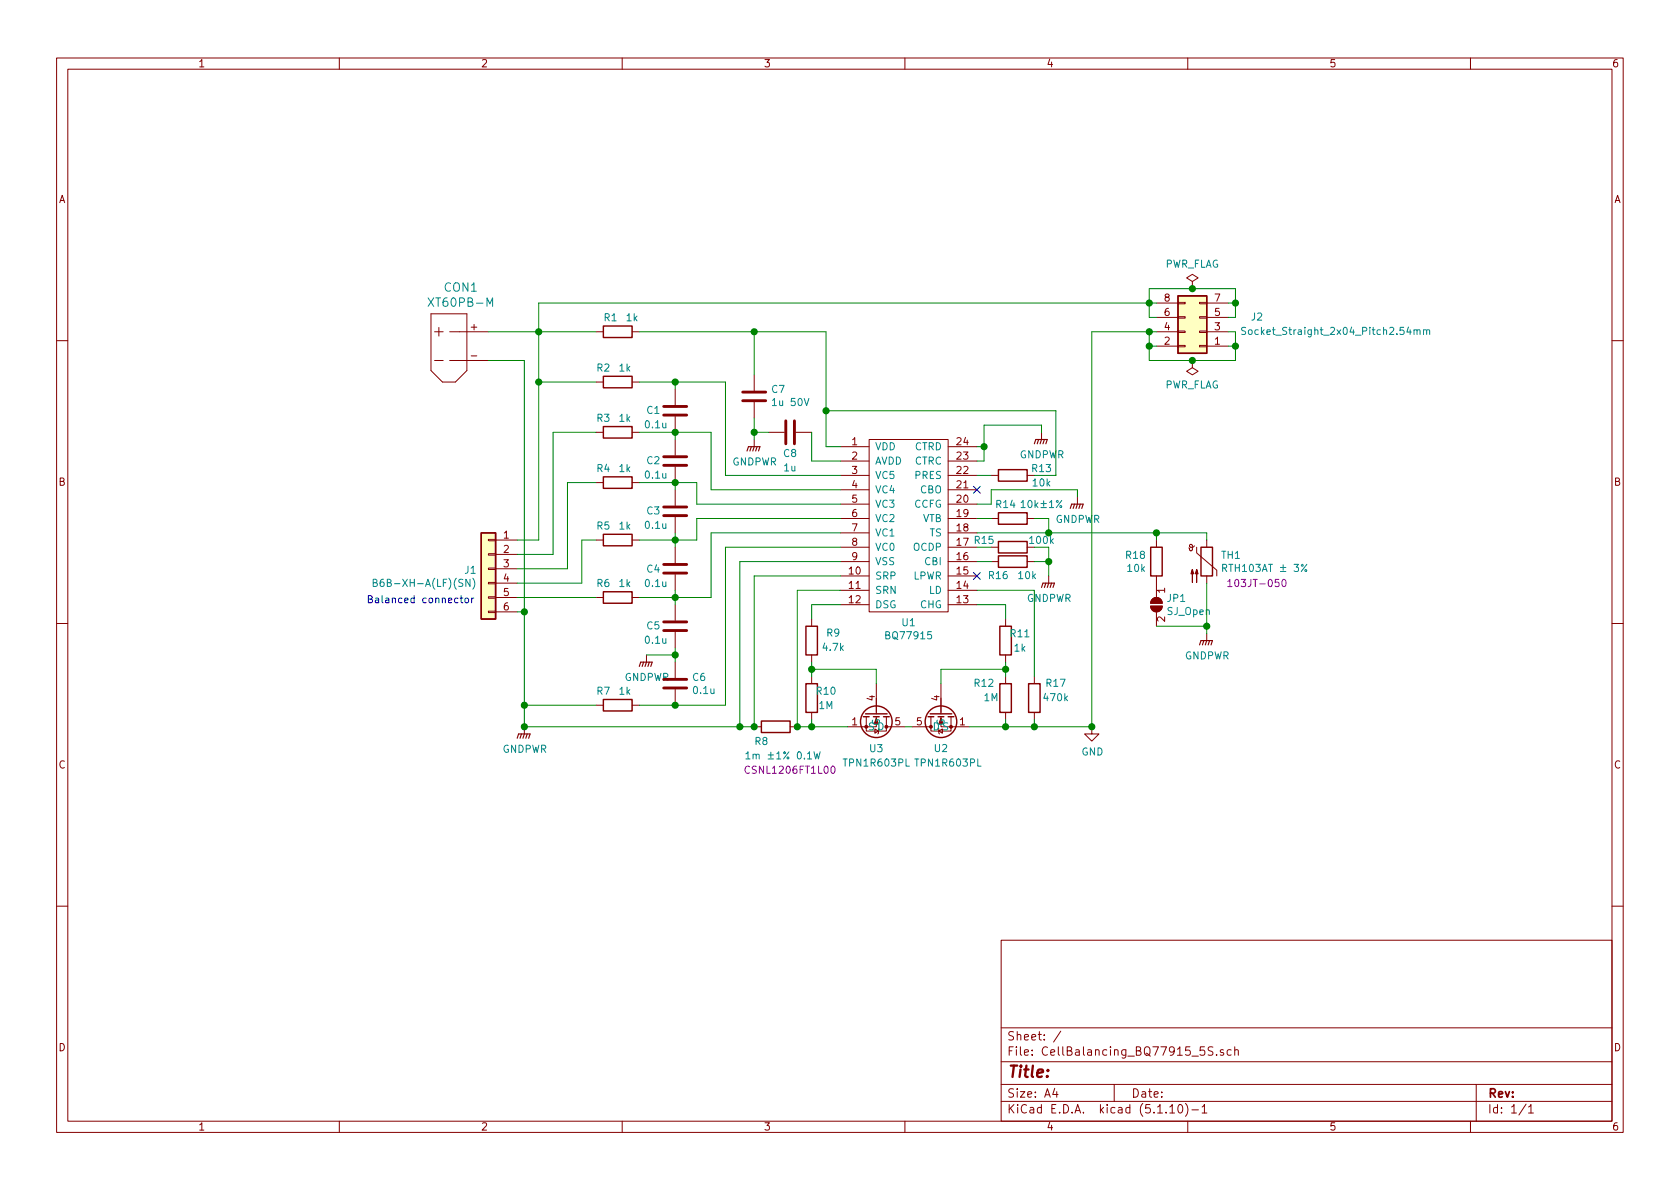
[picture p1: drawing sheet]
EESchema Schematic File Version 4
EELAYER 30 0
EELAYER END
$Descr A4 11693 8268
encoding utf-8
Sheet 1 1
Title ""
Date ""
Rev ""
Comp "Noriaki Nakagawa"
Comment1 ""
Comment2 ""
Comment3 ""
Comment4 ""
$EndDescr
$Comp
L BQ77915:BQ77915 U1
U 1 1
P 6350 3600
F 0 "U1" H 6325 2877 50  0000 C CNN
F 1 "BQ77915" H 6325 2786 50  0000 C CNN
F 2 "Housings_SSOP:TSSOP-24_4.4x7.8mm_Pitch0.65mm" H 6350 3550 50  0001 C CNN
F 3 "https://www.tij.co.jp/jp/lit/ds/symlink/bq77915.pdf?ts=1608529593303&ref_url=https%253A%252F%252Fwww.tij.co.jp%252Fproduct%252Fjp%252FBQ77915" H 6350 3550 50  0001 C CNN
F 4 "BQ7791504PW" H 6350 3600 50  0001 C CNN "#manf"
F 5 "https://www.digikey.jp/product-detail/ja/texas-instruments/BQ7791504PW/296-BQ7791504PW-ND/10434507" H 6350 3600 50  0001 C CNN "order_URL"
	1    6350 3600
	1    0    0    -1  
$EndComp
$Comp
L Device:R R1
U 1 1
P 4300 2300
F 0 "R1" V 4200 2250 50  0000 C CNN
F 1 "1k" V 4200 2400 50  0000 C CNN
F 2 "Resistors_SMD:R_0603" V 4230 2300 50  0001 C CNN
F 3 "~" H 4300 2300 50  0001 C CNN
F 4 "CRGCQ0603F1K0" V 4300 2300 50  0001 C CNN "#manf"
F 5 "https://www.digikey.jp/product-detail/ja/te-connectivity-passive-product/CRGCQ0603F1K0/A129688CT-ND/8577520" V 4300 2300 50  0001 C CNN "order_URL"
	1    4300 2300
	0    1    1    0   
$EndComp
$Comp
L Device:R R4
U 1 1
P 4300 3350
F 0 "R4" V 4200 3250 50  0000 C CNN
F 1 "1k" V 4200 3400 50  0000 C CNN
F 2 "Resistors_SMD:R_0603" V 4230 3350 50  0001 C CNN
F 3 "~" H 4300 3350 50  0001 C CNN
F 4 "CRGCQ0603F1K0" H 4300 3350 50  0001 C CNN "#manf"
F 5 "https://www.digikey.jp/product-detail/ja/te-connectivity-passive-product/CRGCQ0603F1K0/A129688CT-ND/8577520" H 4300 3350 50  0001 C CNN "order_URL"
	1    4300 3350
	0    1    1    0   
$EndComp
$Comp
L Device:R R5
U 1 1
P 4300 3750
F 0 "R5" V 4200 3650 50  0000 C CNN
F 1 "1k" V 4200 3800 50  0000 C CNN
F 2 "Resistors_SMD:R_0603" V 4230 3750 50  0001 C CNN
F 3 "~" H 4300 3750 50  0001 C CNN
F 4 "CRGCQ0603F1K0" H 4300 3750 50  0001 C CNN "#manf"
F 5 "https://www.digikey.jp/product-detail/ja/te-connectivity-passive-product/CRGCQ0603F1K0/A129688CT-ND/8577520" H 4300 3750 50  0001 C CNN "order_URL"
	1    4300 3750
	0    1    1    0   
$EndComp
$Comp
L Device:R R6
U 1 1
P 4300 4150
F 0 "R6" V 4200 4050 50  0000 C CNN
F 1 "1k" V 4200 4200 50  0000 C CNN
F 2 "Resistors_SMD:R_0603" V 4230 4150 50  0001 C CNN
F 3 "~" H 4300 4150 50  0001 C CNN
F 4 "CRGCQ0603F1K0" H 4300 4150 50  0001 C CNN "#manf"
F 5 "https://www.digikey.jp/product-detail/ja/te-connectivity-passive-product/CRGCQ0603F1K0/A129688CT-ND/8577520" H 4300 4150 50  0001 C CNN "order_URL"
	1    4300 4150
	0    1    1    0   
$EndComp
$Comp
L Device:R R7
U 1 1
P 4300 4900
F 0 "R7" V 4200 4800 50  0000 C CNN
F 1 "1k" V 4200 4950 50  0000 C CNN
F 2 "Resistors_SMD:R_0603" V 4230 4900 50  0001 C CNN
F 3 "~" H 4300 4900 50  0001 C CNN
F 4 "CRGCQ0603F1K0" H 4300 4900 50  0001 C CNN "#manf"
F 5 "https://www.digikey.jp/product-detail/ja/te-connectivity-passive-product/CRGCQ0603F1K0/A129688CT-ND/8577520" H 4300 4900 50  0001 C CNN "order_URL"
	1    4300 4900
	0    1    1    0   
$EndComp
$Comp
L Device:R R9
U 1 1
P 5650 4450
F 0 "R9" H 5500 4400 50  0000 C CNN
F 1 "4.7k" H 5500 4500 50  0000 C CNN
F 2 "Resistors_SMD:R_0603" V 5580 4450 50  0001 C CNN
F 3 "~" H 5650 4450 50  0001 C CNN
F 4 "ERJ-3EKF4701V" H 5650 4450 50  0001 C CNN "#manf"
F 5 "https://www.digikey.jp/product-detail/ja/panasonic-electronic-components/ERJ-3EKF4701V/P4-70KHCT-ND/1746782" H 5650 4450 50  0001 C CNN "order_URL"
	1    5650 4450
	-1   0    0    1   
$EndComp
$Comp
L Device:R R11
U 1 1
P 7000 4450
F 0 "R11" H 7100 4500 50  0000 C CNN
F 1 "1k" H 7100 4400 50  0000 C CNN
F 2 "Resistors_SMD:R_0603" V 6930 4450 50  0001 C CNN
F 3 "~" H 7000 4450 50  0001 C CNN
F 4 "CRGCQ0603F1K0" H 7000 4450 50  0001 C CNN "#manf"
F 5 "https://www.digikey.jp/product-detail/ja/te-connectivity-passive-product/CRGCQ0603F1K0/A129688CT-ND/8577520" H 7000 4450 50  0001 C CNN "order_URL"
	1    7000 4450
	1    0    0    -1  
$EndComp
$Comp
L Device:R R10
U 1 1
P 5650 4850
F 0 "R10" H 5750 4900 50  0000 C CNN
F 1 "1M" H 5750 4800 50  0000 C CNN
F 2 "Resistors_SMD:R_0603" V 5580 4850 50  0001 C CNN
F 3 "~" H 5650 4850 50  0001 C CNN
F 4 "CRGCQ0603J1M0" H 5650 4850 50  0001 C CNN "#manf"
F 5 "https://www.digikey.jp/product-detail/ja/te-connectivity-passive-product/CRGCQ0603J1M0/A130109CT-ND/8577941" H 5650 4850 50  0001 C CNN "order_URL"
	1    5650 4850
	1    0    0    -1  
$EndComp
$Comp
L Device:R R8
U 1 1
P 5400 5050
F 0 "R8" V 5500 4950 50  0000 C CNN
F 1 "1m ±1% 0.1W" V 5600 5100 50  0000 C CNN
F 2 "Resistors_SMD:R_1206" V 5330 5050 50  0001 C CNN
F 3 "https://www.seielect.com/catalog/sei-csnl.pdf" H 5400 5050 50  0001 C CNN
F 4 "CSNL1206FT1L00" V 5700 5150 50  0000 C CNN "#manf"
F 5 "https://www.digikey.jp/product-detail/ja/stackpole-electronics-inc/CSNL1206FT1L00/CSNL1206FT1L00CT-ND/1788120" V 5400 5050 50  0001 C CNN "order_URL"
	1    5400 5050
	0    1    1    0   
$EndComp
$Comp
L Device:R R13
U 1 1
P 7050 3300
F 0 "R13" V 7000 3500 50  0000 C CNN
F 1 "10k" V 7100 3500 50  0000 C CNN
F 2 "Resistors_SMD:R_0603" V 6980 3300 50  0001 C CNN
F 3 "~" H 7050 3300 50  0001 C CNN
F 4 "CRG0603F10K/10" H 7050 3300 50  0001 C CNN "#manf"
F 5 "https://www.digikey.jp/product-detail/ja/te-connectivity-passive-product/CRG0603F10K-10/A121523CT-ND/5246510" H 7050 3300 50  0001 C CNN "order_URL"
	1    7050 3300
	0    1    1    0   
$EndComp
$Comp
L Device:R R14
U 1 1
P 7050 3600
F 0 "R14" V 6950 3550 50  0000 C CNN
F 1 "10k±1%" V 6950 3800 50  0000 C CNN
F 2 "Resistors_SMD:R_0603" V 6980 3600 50  0001 C CNN
F 3 "~" H 7050 3600 50  0001 C CNN
F 4 "CRG0603F10K/10" H 7050 3600 50  0001 C CNN "#manf"
F 5 "https://www.digikey.jp/product-detail/ja/te-connectivity-passive-product/CRG0603F10K-10/A121523CT-ND/5246510" H 7050 3600 50  0001 C CNN "order_URL"
	1    7050 3600
	0    1    1    0   
$EndComp
$Comp
L Device:R R15
U 1 1
P 7050 3800
F 0 "R15" V 7000 3600 50  0000 C CNN
F 1 "100k" V 7000 4000 50  0000 C CNN
F 2 "Resistors_SMD:R_0603" V 6980 3800 50  0001 C CNN
F 3 "~" H 7050 3800 50  0001 C CNN
F 4 "CRGCQ0603F100K" H 7050 3800 50  0001 C CNN "#manf"
F 5 "https://www.digikey.jp/product-detail/ja/te-connectivity-passive-product/CRGCQ0603F100K/A129712CT-ND/8577544" H 7050 3800 50  0001 C CNN "order_URL"
	1    7050 3800
	0    1    1    0   
$EndComp
$Comp
L Device:C C7
U 1 1
P 5250 2750
F 0 "C7" H 5135 2704 50  0000 R CNN
F 1 "1u 50V" H 5135 2795 50  0000 R CNN
F 2 "Capacitors_SMD:C_0603" H 5288 2600 50  0001 C CNN
F 3 "~" H 5250 2750 50  0001 C CNN
F 4 "" H 5250 2750 50  0001 C CNN "#manf"
F 5 "" H 5250 2750 50  0001 C CNN "order_URL"
	1    5250 2750
	-1   0    0    1   
$EndComp
$Comp
L Device:C C8
U 1 1
P 5500 3000
F 0 "C8" V 5350 3000 50  0000 C CNN
F 1 "1u" V 5250 3000 50  0000 C CNN
F 2 "Capacitors_SMD:C_0603" H 5538 2850 50  0001 C CNN
F 3 "~" H 5500 3000 50  0001 C CNN
F 4 "CL10B105MO8NNWC" H 5500 3000 50  0001 C CNN "#manf"
F 5 "https://www.digikey.jp/product-detail/ja/samsung-electro-mechanics/CL10B105MO8NNWC/1276-6524-1-ND/5961383" H 5500 3000 50  0001 C CNN "order_URL"
	1    5500 3000
	0    -1   -1   0   
$EndComp
$Comp
L Device:C C3
U 1 1
P 4700 3550
F 0 "C3" H 4800 3550 50  0000 L CNN
F 1 "0.1u" H 4750 3650 50  0000 L CNN
F 2 "Capacitors_SMD:C_0603" H 4738 3400 50  0001 C CNN
F 3 "~" H 4700 3550 50  0001 C CNN
F 4 "C0603C104M4RACTU" H 4700 3550 50  0001 C CNN "#manf"
F 5 "https://www.digikey.jp/product-detail/ja/kemet/C0603C104M4RACTU/399-1099-1-ND/411374" H 4700 3550 50  0001 C CNN "order_URL"
	1    4700 3550
	-1   0    0    1   
$EndComp
$Comp
L Device:C C4
U 1 1
P 4700 3950
F 0 "C4" H 4600 3950 50  0000 R CNN
F 1 "0.1u" H 4650 3850 50  0000 R CNN
F 2 "Capacitors_SMD:C_0603" H 4738 3800 50  0001 C CNN
F 3 "~" H 4700 3950 50  0001 C CNN
F 4 "C0603C104M4RACTU" H 4700 3950 50  0001 C CNN "#manf"
F 5 "https://www.digikey.jp/product-detail/ja/kemet/C0603C104M4RACTU/399-1099-1-ND/411374" H 4700 3950 50  0001 C CNN "order_URL"
	1    4700 3950
	1    0    0    -1  
$EndComp
$Comp
L Device:C C5
U 1 1
P 4700 4350
F 0 "C5" H 4800 4350 50  0000 L CNN
F 1 "0.1u" H 4750 4450 50  0000 L CNN
F 2 "Capacitors_SMD:C_0603" H 4738 4200 50  0001 C CNN
F 3 "~" H 4700 4350 50  0001 C CNN
F 4 "C0603C104M4RACTU" H 4700 4350 50  0001 C CNN "#manf"
F 5 "https://www.digikey.jp/product-detail/ja/kemet/C0603C104M4RACTU/399-1099-1-ND/411374" H 4700 4350 50  0001 C CNN "order_URL"
	1    4700 4350
	-1   0    0    1   
$EndComp
$Comp
L Device:C C6
U 1 1
P 4700 4750
F 0 "C6" H 4815 4796 50  0000 L CNN
F 1 "0.1u" H 4815 4705 50  0000 L CNN
F 2 "Capacitors_SMD:C_0603" H 4738 4600 50  0001 C CNN
F 3 "~" H 4700 4750 50  0001 C CNN
F 4 "C0603C104M4RACTU" H 4700 4750 50  0001 C CNN "#manf"
F 5 "https://www.digikey.jp/product-detail/ja/kemet/C0603C104M4RACTU/399-1099-1-ND/411374" H 4700 4750 50  0001 C CNN "order_URL"
	1    4700 4750
	1    0    0    -1  
$EndComp
$Comp
L Device:R R12
U 1 1
P 7000 4850
F 0 "R12" H 7150 4750 50  0000 C CNN
F 1 "1M" H 7100 4850 50  0000 C CNN
F 2 "Resistors_SMD:R_0603" V 6930 4850 50  0001 C CNN
F 3 "~" H 7000 4850 50  0001 C CNN
F 4 "CRGCQ0603J1M0" H 7000 4850 50  0001 C CNN "#manf"
F 5 "https://www.digikey.jp/product-detail/ja/te-connectivity-passive-product/CRGCQ0603J1M0/A130109CT-ND/8577941" H 7000 4850 50  0001 C CNN "order_URL"
	1    7000 4850
	-1   0    0    1   
$EndComp
$Comp
L power:GND #PWR07
U 1 1
P 7600 5050
F 0 "#PWR07" H 7600 4800 50  0001 C CNN
F 1 "GND" H 7605 4877 50  0000 C CNN
F 2 "" H 7600 5050 50  0001 C CNN
F 3 "" H 7600 5050 50  0001 C CNN
	1    7600 5050
	1    0    0    -1  
$EndComp
Wire Wire Line
	5650 4600 5650 4650
Wire Wire Line
	5650 5000 5650 5050
Connection ~ 5650 4650
Wire Wire Line
	5650 4650 5650 4700
Wire Wire Line
	7000 4600 7000 4650
Wire Wire Line
	7000 5050 7000 5000
Connection ~ 7000 4650
Wire Wire Line
	7000 4650 7000 4700
Wire Wire Line
	3650 4250 3650 4900
Wire Wire Line
	5250 5050 5250 4000
Wire Wire Line
	5250 4000 5850 4000
Wire Wire Line
	5250 5050 5150 5050
Wire Wire Line
	5850 3900 5150 3900
Wire Wire Line
	5150 3900 5150 5050
Connection ~ 5150 5050
Wire Wire Line
	4500 4550 4700 4550
Wire Wire Line
	4700 4550 4700 4500
Wire Wire Line
	4700 4550 4700 4600
Connection ~ 4700 4550
Wire Wire Line
	4450 4900 4700 4900
Connection ~ 3650 4900
Wire Wire Line
	3650 4900 3650 5050
Wire Wire Line
	4700 4900 5050 4900
Wire Wire Line
	5050 4900 5050 3800
Wire Wire Line
	5050 3800 5850 3800
Connection ~ 4700 4900
Wire Wire Line
	4450 3350 4700 3350
Wire Wire Line
	4700 3350 4700 3400
Wire Wire Line
	4450 3750 4700 3750
Wire Wire Line
	4700 3750 4700 3700
Wire Wire Line
	4700 3750 4700 3800
Connection ~ 4700 3750
Wire Wire Line
	4450 4150 4700 4150
Wire Wire Line
	4700 4150 4700 4100
Wire Wire Line
	4700 4150 4700 4200
Connection ~ 4700 4150
Wire Wire Line
	4700 4150 4950 4150
Wire Wire Line
	4950 4150 4950 3700
Wire Wire Line
	4950 3700 5850 3700
Wire Wire Line
	4700 3750 4850 3750
Wire Wire Line
	4850 3750 4850 3600
Wire Wire Line
	4850 3600 5850 3600
Wire Wire Line
	4700 3350 4850 3350
Wire Wire Line
	4850 3350 4850 3500
Connection ~ 4700 3350
Wire Wire Line
	5350 3000 5250 3000
Wire Wire Line
	5250 3000 5250 3050
Wire Wire Line
	4150 3750 4050 3750
Wire Wire Line
	4050 3750 4050 4050
Wire Wire Line
	4150 3350 3950 3350
Wire Wire Line
	3950 3350 3950 3950
Wire Wire Line
	6800 3300 6900 3300
Wire Wire Line
	6800 3600 6900 3600
Wire Wire Line
	6800 3800 6900 3800
Wire Wire Line
	6800 3200 6850 3200
Wire Wire Line
	6850 3200 6850 3100
Wire Wire Line
	6850 3100 6800 3100
Wire Wire Line
	6850 3100 6850 2950
Wire Wire Line
	6850 2950 7250 2950
Wire Wire Line
	7250 2950 7250 3000
Connection ~ 6850 3100
Wire Wire Line
	7200 3300 7350 3300
Wire Wire Line
	7350 3300 7350 2850
Wire Wire Line
	7600 5050 7200 5050
Wire Wire Line
	7200 3800 7300 3800
Wire Wire Line
	6800 3700 7300 3700
Wire Wire Line
	7200 3600 7300 3600
Wire Wire Line
	7300 3600 7300 3700
Connection ~ 7300 3700
Wire Wire Line
	6900 3500 6900 3400
Wire Wire Line
	7500 3400 7500 3450
NoConn ~ 6800 3400
NoConn ~ 6800 4000
$Comp
L Device:R R17
U 1 1
P 7200 4850
F 0 "R17" H 7050 4750 50  0000 C CNN
F 1 "470k" H 7050 4850 50  0000 C CNN
F 2 "Resistors_SMD:R_0603" V 7130 4850 50  0001 C CNN
F 3 "~" H 7200 4850 50  0001 C CNN
F 4 "ERJ-3EKF4703V" H 7200 4850 50  0001 C CNN "#manf"
F 5 "https://www.digikey.jp/product-detail/ja/panasonic-electronic-components/ERJ-3EKF4703V/P470KHCT-ND/1746784" H 7200 4850 50  0001 C CNN "order_URL"
	1    7200 4850
	-1   0    0    1   
$EndComp
Wire Wire Line
	6800 4100 7200 4100
Wire Wire Line
	7200 4100 7200 4700
Wire Wire Line
	7200 5000 7200 5050
$Comp
L Device:R R16
U 1 1
P 7050 3900
F 0 "R16" V 6950 4000 50  0000 C CNN
F 1 "10k" V 6950 3800 50  0000 C CNN
F 2 "Resistors_SMD:R_0603" V 6980 3900 50  0001 C CNN
F 3 "~" H 7050 3900 50  0001 C CNN
F 4 "CRG0603F10K/10" H 7050 3900 50  0001 C CNN "#manf"
F 5 "https://www.digikey.jp/product-detail/ja/te-connectivity-passive-product/CRG0603F10K-10/A121523CT-ND/5246510" H 7050 3900 50  0001 C CNN "order_URL"
	1    7050 3900
	0    -1   -1   0   
$EndComp
Wire Wire Line
	6800 3900 6900 3900
Wire Wire Line
	7200 3900 7300 3900
Wire Wire Line
	7300 3800 7300 3900
Connection ~ 7300 3900
Wire Wire Line
	7300 3900 7300 4000
$Comp
L power:PWR_FLAG #FLG02
U 1 1
P 8300 2000
F 0 "#FLG02" H 8300 2075 50  0001 C CNN
F 1 "PWR_FLAG" H 8300 2173 50  0000 C CNN
F 2 "" H 8300 2000 50  0001 C CNN
F 3 "~" H 8300 2000 50  0001 C CNN
	1    8300 2000
	1    0    0    -1  
$EndComp
$Comp
L power:PWR_FLAG #FLG03
U 1 1
P 8300 2500
F 0 "#FLG03" H 8300 2575 50  0001 C CNN
F 1 "PWR_FLAG" H 8300 2673 50  0000 C CNN
F 2 "" H 8300 2500 50  0001 C CNN
F 3 "~" H 8300 2500 50  0001 C CNN
	1    8300 2500
	-1   0    0    1   
$EndComp
Wire Wire Line
	6800 3500 6900 3500
Wire Wire Line
	6900 3400 7500 3400
Connection ~ 5650 5050
Wire Wire Line
	5850 4200 5650 4200
Wire Wire Line
	5650 4200 5650 4300
Wire Wire Line
	6800 4200 7000 4200
Wire Wire Line
	7000 4200 7000 4300
Wire Wire Line
	7200 5050 7000 5050
Connection ~ 7200 5050
Connection ~ 7000 5050
Connection ~ 5250 5050
Wire Wire Line
	5550 5050 5650 5050
Wire Wire Line
	5550 4100 5850 4100
Wire Wire Line
	5550 4100 5550 5050
Connection ~ 5550 5050
Wire Wire Line
	6100 4650 6100 4750
Wire Wire Line
	5650 4650 6100 4650
Wire Wire Line
	6550 4750 6550 4650
Wire Wire Line
	6550 4650 7000 4650
Wire Wire Line
	6750 5050 7000 5050
Wire Wire Line
	5650 5050 5900 5050
$Comp
L 103JT-050:RTH103AT TH1
U 1 1
P 8400 3900
F 0 "TH1" H 8497 3946 50  0000 L CNN
F 1 "RTH103AT ± 3% " H 8497 3855 50  0000 L CNN
F 2 "SolderJumper:SolderJumper-2_P1.3mm_Open_Pad1.0x1.5mm" H 8400 3350 50  0001 C CNN
F 3 "https://akizukidenshi.com/download/ds/semitec/jt_thermistor.pdf" H 8400 3950 50  0001 C CNN
F 4 "103JT-050" H 8750 3750 50  0000 C CNN "#manf"
F 5 "https://akizukidenshi.com/catalog/g/gP-10161/" H 8350 3450 50  0001 C CNN "order_URL"
	1    8400 3900
	1    0    0    -1  
$EndComp
$Comp
L Device:R R18
U 1 1
P 8050 3900
F 0 "R18" H 7980 3946 50  0000 R CNN
F 1 "10k" H 7980 3855 50  0000 R CNN
F 2 "Resistors_SMD:R_0603" V 7980 3900 50  0001 C CNN
F 3 "~" H 8050 3900 50  0001 C CNN
F 4 "CRG0603F10K/10" H 8050 3900 50  0001 C CNN "#manf"
F 5 "https://www.digikey.jp/product-detail/ja/te-connectivity-passive-product/CRG0603F10K-10/A121523CT-ND/5246510" H 8050 3900 50  0001 C CNN "order_URL"
	1    8050 3900
	1    0    0    -1  
$EndComp
Wire Wire Line
	7300 3700 8050 3700
Wire Wire Line
	8050 3700 8050 3750
Connection ~ 8050 3700
$Comp
L Jumper:SolderJumper_2_Open JP1
U 1 1
P 8050 4200
F 0 "JP1" V 8004 4268 50  0000 L CNN
F 1 "SJ_Open" V 8095 4268 50  0000 L CNN
F 2 "SolderJumper:SolderJumper-2_P1.3mm_Open_RoundedPad1.0x1.5mm" H 8050 4200 50  0001 C CNN
F 3 "~" H 8050 4200 50  0001 C CNN
	1    8050 4200
	0    1    1    0   
$EndComp
Wire Wire Line
	8050 3700 8400 3700
Wire Wire Line
	8400 4350 8400 4400
Wire Wire Line
	8400 3700 8400 3750
Connection ~ 8400 4350
Wire Wire Line
	8400 4050 8400 4350
Wire Wire Line
	8050 4350 8400 4350
$Comp
L Connector_Generic:Conn_02x04_Odd_Even J2
U 1 1
P 8350 2300
F 0 "J2" H 7950 2200 50  0000 C CNN
F 1 "Socket_Straight_2x04_Pitch2.54mm" H 7400 2300 50  0000 C CNN
F 2 "Socket_Strips:Socket_Strip_Straight_2x04_Pitch2.54mm" H 8350 2300 50  0001 C CNN
F 3 "~" H 8350 2300 50  0001 C CNN
	1    8350 2300
	-1   0    0    1   
$EndComp
$Comp
L Device:R R3
U 1 1
P 4300 3000
F 0 "R3" V 4200 2900 50  0000 C CNN
F 1 "1k" V 4200 3050 50  0000 C CNN
F 2 "Resistors_SMD:R_0603" V 4230 3000 50  0001 C CNN
F 3 "~" H 4300 3000 50  0001 C CNN
F 4 "CRGCQ0603F1K0" H 4300 3000 50  0001 C CNN "#manf"
F 5 "https://www.digikey.jp/product-detail/ja/te-connectivity-passive-product/CRGCQ0603F1K0/A129688CT-ND/8577520" H 4300 3000 50  0001 C CNN "order_URL"
	1    4300 3000
	0    1    1    0   
$EndComp
$Comp
L Device:C C2
U 1 1
P 4700 3200
F 0 "C2" H 4800 3200 50  0000 L CNN
F 1 "0.1u" H 4750 3300 50  0000 L CNN
F 2 "Capacitors_SMD:C_0603" H 4738 3050 50  0001 C CNN
F 3 "~" H 4700 3200 50  0001 C CNN
F 4 "C0603C104M4RACTU" H 4700 3200 50  0001 C CNN "#manf"
F 5 "https://www.digikey.jp/product-detail/ja/kemet/C0603C104M4RACTU/399-1099-1-ND/411374" H 4700 3200 50  0001 C CNN "order_URL"
	1    4700 3200
	-1   0    0    1   
$EndComp
Wire Wire Line
	4450 3000 4700 3000
Wire Wire Line
	4700 3000 4700 3050
Connection ~ 4700 3000
$Comp
L Device:R R2
U 1 1
P 4300 2650
F 0 "R2" V 4200 2550 50  0000 C CNN
F 1 "1k" V 4200 2700 50  0000 C CNN
F 2 "Resistors_SMD:R_0603" V 4230 2650 50  0001 C CNN
F 3 "~" H 4300 2650 50  0001 C CNN
F 4 "CRGCQ0603F1K0" H 4300 2650 50  0001 C CNN "#manf"
F 5 "https://www.digikey.jp/product-detail/ja/te-connectivity-passive-product/CRGCQ0603F1K0/A129688CT-ND/8577520" H 4300 2650 50  0001 C CNN "order_URL"
	1    4300 2650
	0    1    1    0   
$EndComp
$Comp
L Device:C C1
U 1 1
P 4700 2850
F 0 "C1" H 4800 2850 50  0000 L CNN
F 1 "0.1u" H 4750 2950 50  0000 L CNN
F 2 "Capacitors_SMD:C_0603" H 4738 2700 50  0001 C CNN
F 3 "~" H 4700 2850 50  0001 C CNN
F 4 "C0603C104M4RACTU" H 4700 2850 50  0001 C CNN "#manf"
F 5 "https://www.digikey.jp/product-detail/ja/kemet/C0603C104M4RACTU/399-1099-1-ND/411374" H 4700 2850 50  0001 C CNN "order_URL"
	1    4700 2850
	-1   0    0    1   
$EndComp
Wire Wire Line
	4450 2650 4700 2650
Wire Wire Line
	4700 2650 4700 2700
Connection ~ 4700 2650
Text Notes 2550 4200 0    50   ~ 0
Balanced connector
$Comp
L Connector_Generic:Conn_01x06 J1
U 1 1
P 3400 3950
F 0 "J1" H 3479 3942 50  0000 L CNN
F 1 "B6B-XH-A(LF)(SN)" H 3479 3851 50  0000 L CNN
F 2 "Connectors_JST:JST_XH_B6B-XH-A_1x06_P2.50mm_Vertical" H 2350 3775 50  0001 L BNN
F 3 "" H 2375 3875 50  0001 L BNN
F 4 "B6B-XH-A(LF)(SN)" H 2100 3975 50  0001 L BNN "#manf"
F 5 "https://akizukidenshi.com/catalog/g/gC-12251/" H 3150 4050 50  0001 L BNN "order_URL"
	1    3400 3950
	-1   0    0    -1  
$EndComp
$Comp
L XTconnector:XT60PB-M CON1
U 1 1
P 3200 2400
F 0 "CON1" H 3208 2811 59  0000 C CNN
F 1 "XT60PB-M" H 3208 2706 59  0000 C CNN
F 2 "XTconnector:XT60PB-M" H 3200 2400 50  0001 C CNN
F 3 "" H 3200 2400 50  0001 C CNN
F 4 "AMASS-XT60PB-M" H 3200 2400 50  0001 C CNN "#manf"
F 5 "https://store.shopping.yahoo.co.jp/suzakulab/amass-xt60pb-m.html" H 3200 2400 50  0001 C CNN "order_URL"
	1    3200 2400
	1    0    0    -1  
$EndComp
Wire Wire Line
	3750 2100 3750 2300
Wire Wire Line
	4150 3000 3850 3000
Wire Wire Line
	3850 3000 3850 3850
Wire Wire Line
	4150 2650 3750 2650
Wire Wire Line
	3750 2650 3750 3750
Wire Wire Line
	3650 4250 3600 4250
Wire Wire Line
	3600 4150 4150 4150
Wire Wire Line
	3600 4050 4050 4050
Wire Wire Line
	3600 3950 3950 3950
Wire Wire Line
	3600 3850 3850 3850
Wire Wire Line
	3650 4900 4150 4900
Wire Wire Line
	8000 2100 8000 2000
Wire Wire Line
	8000 2000 8300 2000
Wire Wire Line
	8600 2000 8600 2100
Wire Wire Line
	8600 2100 8550 2100
Connection ~ 8000 2100
Wire Wire Line
	8000 2100 8050 2100
Wire Wire Line
	8550 2200 8600 2200
Wire Wire Line
	8600 2200 8600 2100
Connection ~ 8600 2100
Wire Wire Line
	8050 2200 8000 2200
Wire Wire Line
	8000 2200 8000 2100
Wire Wire Line
	8050 2400 8000 2400
Wire Wire Line
	8000 2400 8000 2300
Connection ~ 8000 2300
Wire Wire Line
	8000 2300 8050 2300
Wire Wire Line
	8000 2400 8000 2500
Wire Wire Line
	8000 2500 8300 2500
Wire Wire Line
	8600 2500 8600 2400
Wire Wire Line
	8600 2300 8550 2300
Connection ~ 8000 2400
Wire Wire Line
	8550 2400 8600 2400
Connection ~ 8600 2400
Wire Wire Line
	8600 2400 8600 2300
Connection ~ 8300 2500
Wire Wire Line
	8300 2500 8600 2500
Wire Wire Line
	7600 2300 8000 2300
Wire Wire Line
	7600 2300 7600 5050
Connection ~ 8300 2000
Wire Wire Line
	8300 2000 8600 2000
Wire Wire Line
	4850 3500 5850 3500
Wire Wire Line
	4950 3400 4950 3000
Wire Wire Line
	4950 3400 5850 3400
Wire Wire Line
	4700 3000 4950 3000
Wire Wire Line
	5050 2650 5050 3300
Wire Wire Line
	5050 3300 5850 3300
Wire Wire Line
	4700 2650 5050 2650
Wire Wire Line
	5850 3200 5650 3200
Wire Wire Line
	5650 3200 5650 3000
Wire Wire Line
	5850 3100 5750 3100
Wire Wire Line
	5750 3100 5750 2850
Wire Wire Line
	7350 2850 5750 2850
Connection ~ 5750 2850
Wire Wire Line
	5750 2850 5750 2300
Wire Wire Line
	4450 2300 5250 2300
Wire Wire Line
	5250 2900 5250 3000
Connection ~ 5250 3000
Wire Wire Line
	5250 2600 5250 2300
Connection ~ 5250 2300
Wire Wire Line
	5250 2300 5750 2300
Connection ~ 7600 5050
Wire Wire Line
	3650 5050 5150 5050
$Comp
L TPN1R603PL:TPN1R603PL U3
U 1 1
P 6350 5000
F 0 "U3" V 6550 4750 50  0000 C CNN
F 1 "TPN1R603PL" V 6650 4750 50  0000 C CNN
F 2 "TPN1R603PL:TPN1R603PL" H 6505 4659 50  0001 L CNN
F 3 "https://akizukidenshi.com/download/ds/Toshiba/TPN1R603PL_datasheet_ja_20191018.pdf" H 6350 5000 50  0001 C CNN
F 4 "TPN1R603PLL1Q" H 6550 4300 50  0001 C CNN "#manf"
F 5 "https://akizukidenshi.com/catalog/g/gI-16414/" H 6550 4250 50  0001 C CNN "order_URL"
	1    6350 5000
	0    1    1    0   
$EndComp
$Comp
L TPN1R603PL:TPN1R603PL U2
U 1 1
P 6300 5000
F 0 "U2" V 6499 4750 50  0000 C CNN
F 1 "TPN1R603PL" V 6600 4700 50  0000 C CNN
F 2 "TPN1R603PL:TPN1R603PL" H 6455 4659 50  0001 L CNN
F 3 "https://akizukidenshi.com/download/ds/Toshiba/TPN1R603PL_datasheet_ja_20191018.pdf" H 6300 5000 50  0001 C CNN
F 4 "TPN1R603PLL1Q" H 6500 4300 50  0001 C CNN "#manf"
F 5 "https://akizukidenshi.com/catalog/g/gI-16414/" H 6500 4250 50  0001 C CNN "order_URL"
	1    6300 5000
	0    -1   1    0   
$EndComp
Wire Wire Line
	6300 5050 6350 5050
Wire Wire Line
	3600 3750 3750 3750
Wire Wire Line
	3750 2100 8000 2100
Connection ~ 3750 2300
Wire Wire Line
	3750 2300 4150 2300
Wire Wire Line
	3750 2650 3750 2300
Connection ~ 3750 2650
Wire Wire Line
	3650 4250 3650 2500
Wire Wire Line
	3650 2500 3400 2500
Connection ~ 3650 4250
Wire Wire Line
	3400 2300 3750 2300
$Comp
L power:GNDPWR #PWR0101
U 1 1
P 3650 5050
F 0 "#PWR0101" H 3650 4850 50  0001 C CNN
F 1 "GNDPWR" H 3654 4896 50  0000 C CNN
F 2 "" H 3650 5000 50  0001 C CNN
F 3 "" H 3650 5000 50  0001 C CNN
	1    3650 5050
	1    0    0    -1  
$EndComp
Connection ~ 3650 5050
$Comp
L power:GNDPWR #PWR0102
U 1 1
P 7250 3000
F 0 "#PWR0102" H 7250 2800 50  0001 C CNN
F 1 "GNDPWR" H 7254 2846 50  0000 C CNN
F 2 "" H 7250 2950 50  0001 C CNN
F 3 "" H 7250 2950 50  0001 C CNN
	1    7250 3000
	1    0    0    -1  
$EndComp
$Comp
L power:GNDPWR #PWR0103
U 1 1
P 7500 3450
F 0 "#PWR0103" H 7500 3250 50  0001 C CNN
F 1 "GNDPWR" H 7504 3296 50  0000 C CNN
F 2 "" H 7500 3400 50  0001 C CNN
F 3 "" H 7500 3400 50  0001 C CNN
	1    7500 3450
	1    0    0    -1  
$EndComp
$Comp
L power:GNDPWR #PWR0104
U 1 1
P 7300 4000
F 0 "#PWR0104" H 7300 3800 50  0001 C CNN
F 1 "GNDPWR" H 7304 3846 50  0000 C CNN
F 2 "" H 7300 3950 50  0001 C CNN
F 3 "" H 7300 3950 50  0001 C CNN
	1    7300 4000
	1    0    0    -1  
$EndComp
$Comp
L power:GNDPWR #PWR0105
U 1 1
P 8400 4400
F 0 "#PWR0105" H 8400 4200 50  0001 C CNN
F 1 "GNDPWR" H 8404 4246 50  0000 C CNN
F 2 "" H 8400 4350 50  0001 C CNN
F 3 "" H 8400 4350 50  0001 C CNN
	1    8400 4400
	1    0    0    -1  
$EndComp
$Comp
L power:GNDPWR #PWR0106
U 1 1
P 5250 3050
F 0 "#PWR0106" H 5250 2850 50  0001 C CNN
F 1 "GNDPWR" H 5254 2896 50  0000 C CNN
F 2 "" H 5250 3000 50  0001 C CNN
F 3 "" H 5250 3000 50  0001 C CNN
	1    5250 3050
	1    0    0    -1  
$EndComp
$Comp
L power:GNDPWR #PWR0107
U 1 1
P 4500 4550
F 0 "#PWR0107" H 4500 4350 50  0001 C CNN
F 1 "GNDPWR" H 4504 4396 50  0000 C CNN
F 2 "" H 4500 4500 50  0001 C CNN
F 3 "" H 4500 4500 50  0001 C CNN
	1    4500 4550
	1    0    0    -1  
$EndComp
$EndSCHEMATC
